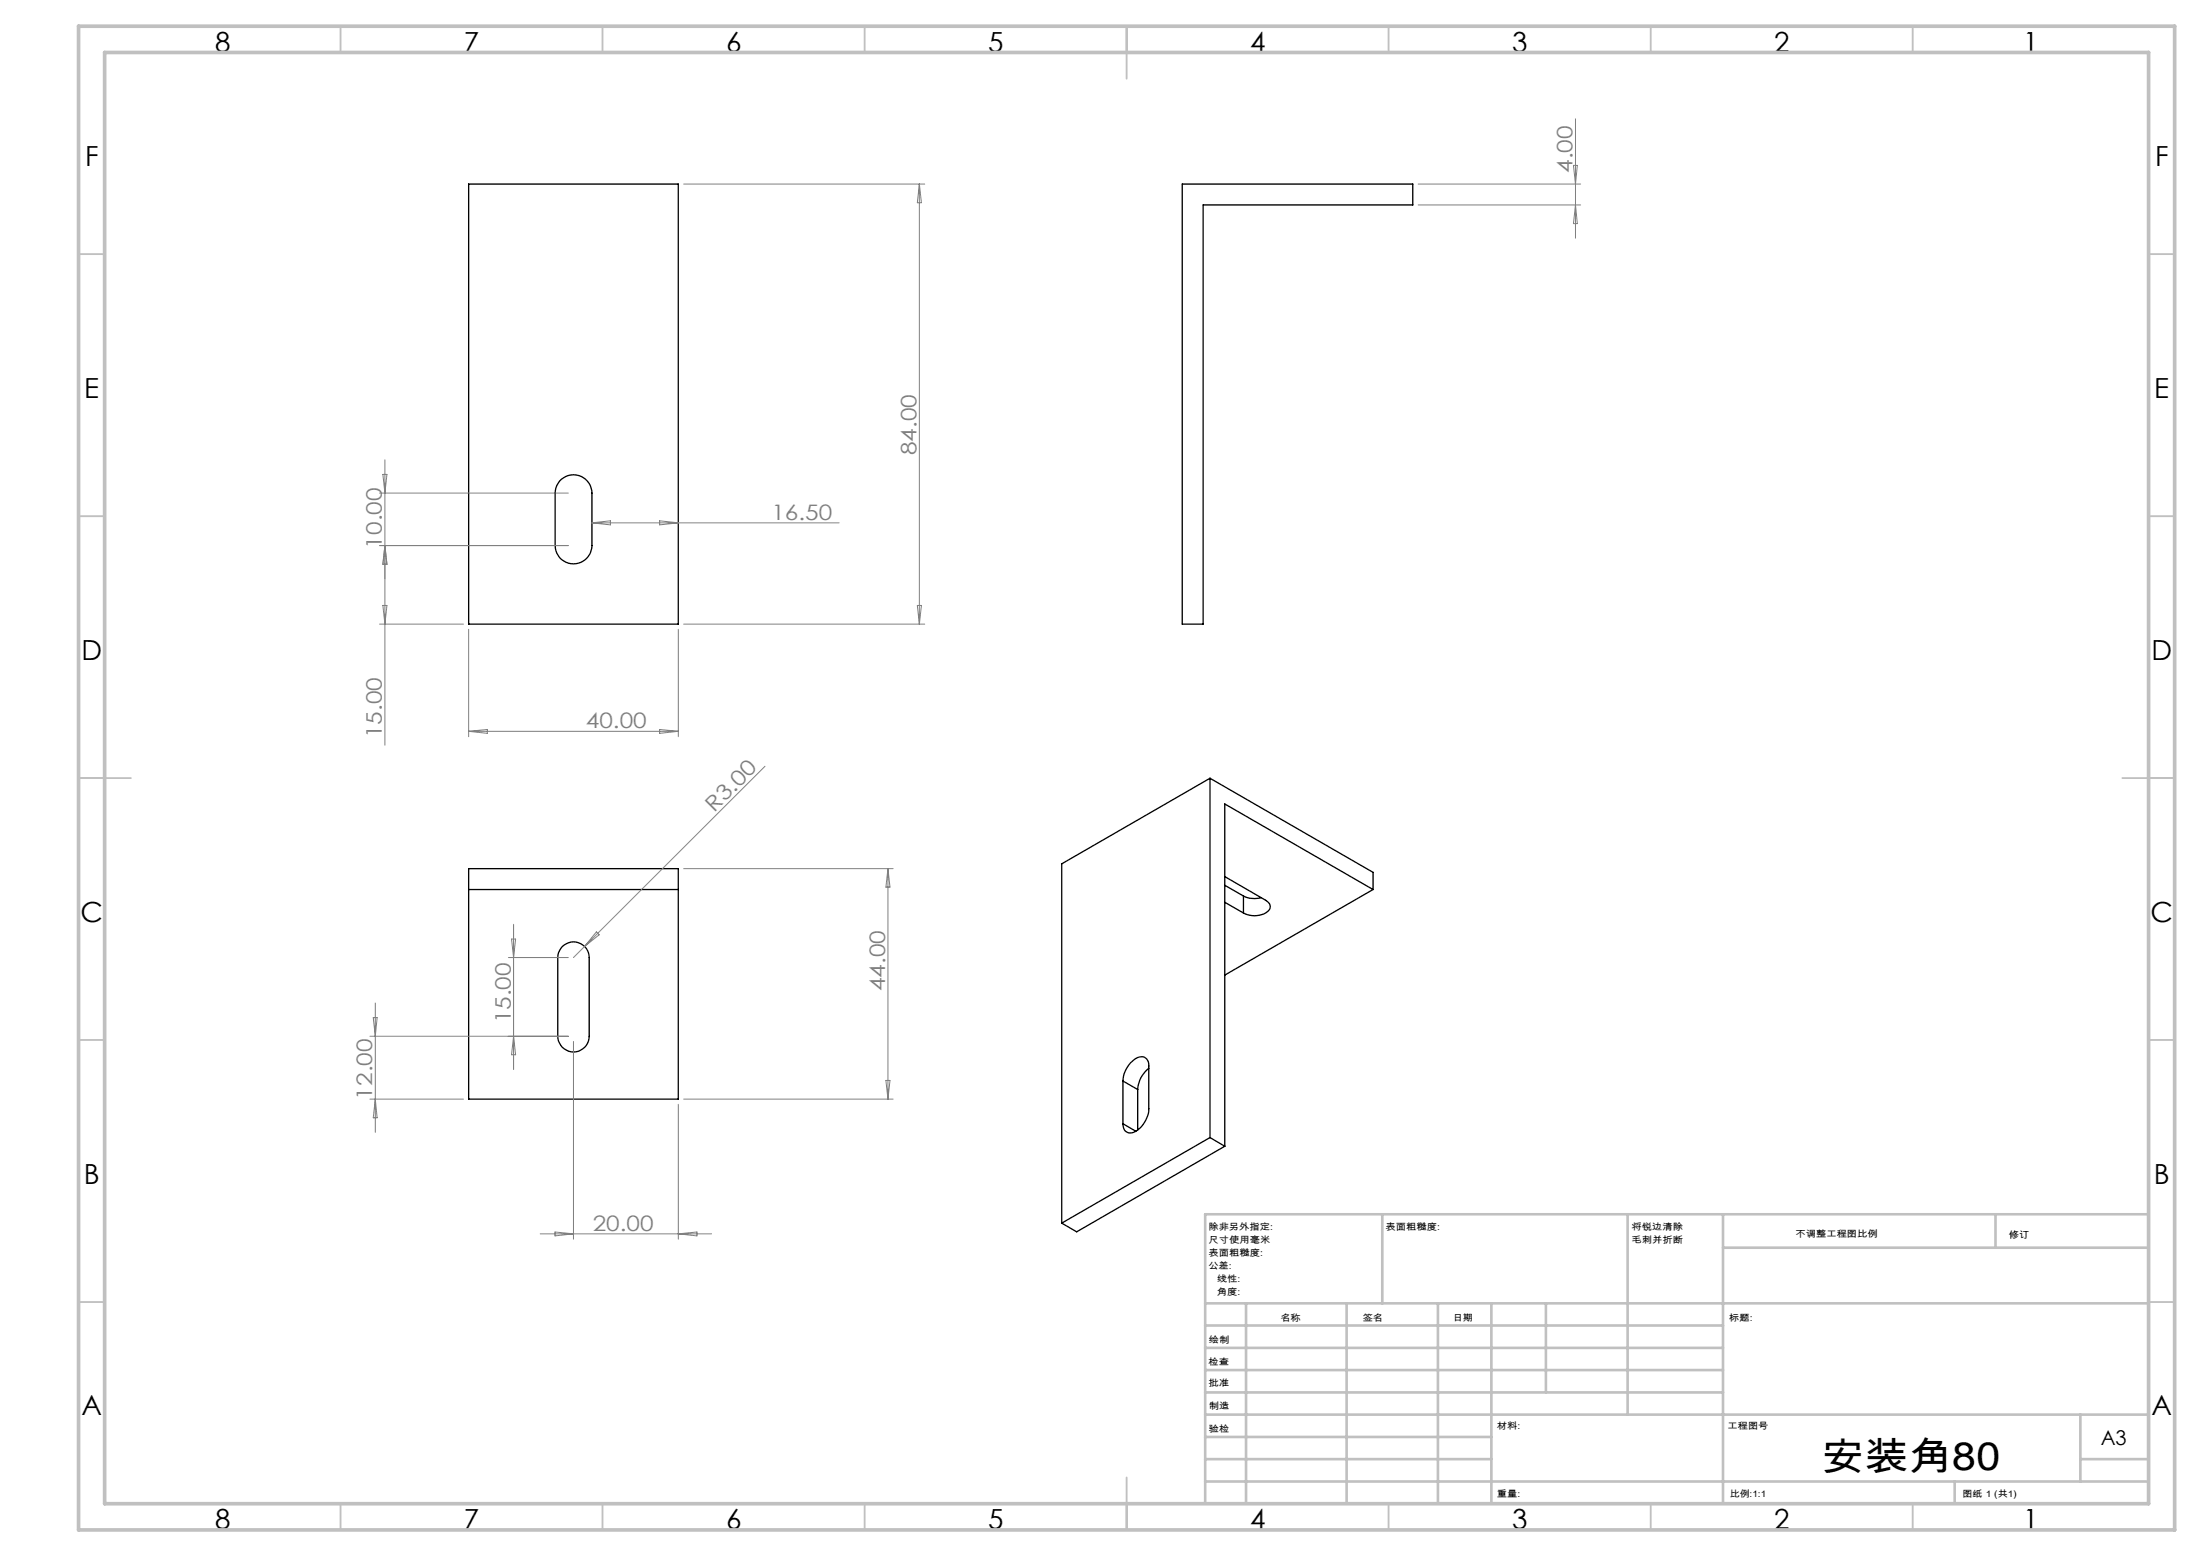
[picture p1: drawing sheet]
<svg xmlns="http://www.w3.org/2000/svg" width="420mm" height="297mm" viewBox="0 0 420 297" stroke-linecap="round" stroke-linejoin="round" font-family="sans-serif">
<g fill="none" stroke="#000" stroke-width=".25">
<path d="M89.4 35.1h40v84h-40zM225.6 35.1h44v4h-40v80h-4zM107.1 91.5a3.5 3.5 0 0 1 3.8-.6 3.5 3.5 0 0 1 2.1 3.2v10a3.5 3.5 0 0 1-3.6 3.5 3.5 3.5 0 0 1-3.5-3.5v-10a3.6 3.6 0 0 1 1.2-2.6zM230.9 148.6l-28.3 16.3v68.6M230.9 148.6v68.5M230.9 148.6l31.1 17.9v3.3M89.4 165.8h40v44h-40zM89.4 169.8h40M233.7 167.3l7.8 4.5a1.28 1.28 0 0 1 .9 1.3 1.28 1.28 0 0 1-.9 1.2 4.5 4.5 0 0 1-4.2 0M233.7 172.2l3.6 2.1M233.7 169l3.6 2M237.3 171a4.9 4.9 0 0 0 3.4 .3"/>
<path d="M237.3 171v3.3M262 169.8l-28.3-16.3v65.3M262 169.8l-28.3 16.3M107.3 180.7a3 3 0 0 1 3.3-.7 3 3 0 0 1 1.8 2.8v15a3 3 0 0 1-3 3 3 3 0 0 1-3-3v-15a2.94 2.94 0 0 1 .9-2.1zM214.3 206.3a5.2 5.2 0 0 1 3.2-4.5 1.45 1.45 0 0 1 1.7 1.7v8.1a5.2 5.2 0 0 1-3.1 4.6 1.46 1.46 0 0 1-1.8-1.7M214.3 206.3v8.2M214.3 206.3l2.8 1.7M214.3 214.5l2.4 1.4M217.1 208v7.7M219.2 203.9a5.5 5.5 0 0 0-2.1 4.1M230.9 217.1l-28.3 16.4M230.9 217.1l2.8 1.7"/>
<path d="M233.7 218.8l-28.2 16.3-2.9-1.6"/>
</g>
<g fill="none" stroke="#808080" stroke-width=".19">
<path d="M130.5 35.1h46M175.4 35.1v84M175.4 35.1l.4 3.6h-.8zM270.6 39.1h31M270.6 35.1h31M300.2 31.6h.8l-.4 3.5zM300.6 22.7v22.8M300.6 39.1l.4 3.6h-.8zM72.4 94.1h36M73.1 90.6h.7l-.4 3.5zM73.4 87.8v54.4M113 99.8h47.1"/>
<path d="M113 99.8l3.5-.4v.8zM125.9 99.4l3.5 .4-3.5 .4zM72.4 119.1h16M73.1 115.6h.7l-.4 3.5zM73.4 104.1l.4 3.6h-.7zM108.4 104.1h-36M130.5 119.1h46M175 115.6h.8l-.4 3.5zM89.4 120.1v20.5M89.4 139.6h40M89.4 139.6l3.6-.4v.8zM125.9 139.2l3.5 .4-3.5 .4z"/>
<path d="M129.4 120.1v20.5M146 146.3l-36.6 36.5M97.6 179.2h.8l-.4 3.6zM98 176.4v27.7M113.8 177.9l.5 .5-2.8 2.3zM130.5 165.8h39.9M169.4 165.8v44M169.4 165.8l.4 3.5h-.7zM70.6 197.8h37.8M71.2 194.2h.8l-.4 3.6zM71.6 191.4v24.7M97 182.8h11.4"/>
<path d="M98 197.8l.4 3.5h-.8zM109.4 198.8v37.7M70.6 209.8h17.8M71.6 209.8l.4 3.6h-.8zM129.4 210.8v25.7M130.5 209.8h39.9M169.1 206.2h.7l-.4 3.6zM103.1 235.5h32.7M105.9 235.2l3.5 .3-3.5 .4zM129.4 235.5l3.6-.3v.7z"/>
</g>
<g fill="none" stroke="#c0c0c0" stroke-width=".35">
<path d="M65 5v5M115 5v5M165 5v5M215 5v10M265 5v5M315 5v5M365 5v5M15 48.5h5M410 48.5h5M15 98.5h5M410 98.5h5M15 148.5h10"/>
<path d="M405 148.5h10M15 198.5h5M410 198.5h5M15 248.5h5M410 248.5h5M65 287v5M115 287v5M165 287v5M215 282v10M265 287v5M315 287v5M365 287v5"/>
</g>
<g fill="none" stroke="#c0c0c0" stroke-width=".5">
<path d="M263.8 231.8v17M310.6 231.8v38.2M328.8 231.8v55.2M328.8 238.2h81.2M380.8 231.8v6.4M410 231.8h-180v55.2M230 248.8h180M230 257.3h98.8M230 253h98.8M237.8 248.8v38.2M257 248.8v38.2M274.4 248.8v38.2"/>
<path d="M284.6 248.8v38.2M295 248.8v17M230 265.8h98.8M230 261.5h98.8M230 278.5h54.6M230 274.3h54.6M230 270h180M397 278.5h13M397 270v12.8M230 282.8h180M373 282.8v4.2"/>
</g>
<path d="M15 5h400v287h-400zM20 10h390v277h-390z" fill="none" stroke="#c0c0c0" stroke-width=".7"/>
<text font-size="7.4" x="347.5" y="280.5">安装角80</text>
<g font-size="5.3">
<text x="41" y="9.9">8</text>
<text x="88.5" y="9.9">7</text>
<text x="138.5" y="9.9">6</text>
<text x="188.5" y="9.9">5</text>
<text x="238.5" y="9.9">4</text>
<text x="288.5" y="9.9">3</text>
<text x="338.5" y="9.9">2</text>
<text x="386" y="9.9">1</text>
<text x="16.2" y="31.7">F</text>
<text x="411.2" y="31.7">F</text>
<text x="16.1" y="75.9">E</text>
<text x="411.1" y="75.9">E</text>
<text x="15.5" y="125.9">D</text>
<text x="410.5" y="125.9">D</text>
<text x="15.4" y="175.9">C</text>
<text x="410.4" y="175.9">C</text>
<text x="16" y="225.9">B</text>
<text x="411" y="225.9">B</text>
<text x="15.5" y="270.2">A</text>
<text x="410.5" y="270.2">A</text>
<text x="41" y="291.9">8</text>
<text x="88.5" y="291.9">7</text>
<text x="138.5" y="291.9">6</text>
<text x="188.5" y="291.9">5</text>
<text x="238.5" y="291.9">4</text>
<text x="288.5" y="291.9">3</text>
<text x="338.5" y="291.9">2</text>
<text x="386" y="291.9">1</text>
</g>
<g font-size="4.1" fill="#808080">
<text x="300.1" y="33" transform="rotate(-90 300.1 33)">4.00</text>
<text x="174.9" y="86.9" transform="rotate(-90 174.9 86.9)">84.00</text>
<text x="147.2" y="99.2">16.50</text>
<text x="72.9" y="104.7" transform="rotate(-90 72.9 104.7)">10.00</text>
<text x="72.9" y="140.9" transform="rotate(-90 72.9 140.9)">15.00</text>
<text x="111.8" y="139">40.00</text>
<text x="136.3" y="155.1" transform="rotate(-45 136.3 155.1)">R3.00</text>
<text x="168.9" y="189.2" transform="rotate(-90 168.9 189.2)">44.00</text>
<text x="97.4" y="195.3" transform="rotate(-90 97.4 195.3)">15.00</text>
<text x="71" y="209.9" transform="rotate(-90 71 209.9)">12.00</text>
<text x="113.1" y="234.9">20.00</text>
</g>
<text font-size="3.9" x="400.9" y="275.8">A3</text>
<g font-size="1.7">
<text x="230.6" y="234.8">除非另外指定:</text>
<text x="230.6" y="237.3">尺寸使用毫米</text>
<text x="230.6" y="239.8">表面粗糙度:</text>
<text x="264.4" y="234.8">表面粗糙度:</text>
<text x="311.3" y="234.7">将锐边清除</text>
<text x="311.3" y="237.2">毛刺并折断</text>
<text x="342.6" y="236.2">不调整工程图比例</text>
<text x="383.3" y="236.4">修订</text>
<text x="230.6" y="242.3">公差:</text>
<text x="232.2" y="244.8">线性:</text>
<text x="232.2" y="247.3">角度:</text>
<text x="230.7" y="256.3">绘制</text>
<text x="244.3" y="252.2">名称</text>
<text x="260" y="252.1">签名</text>
<text x="277.2" y="252.1">日期</text>
<text x="330" y="252.1">标题:</text>
<text x="230.6" y="260.5">检查</text>
<text x="230.6" y="264.5">批准</text>
<text x="230.7" y="269">制造</text>
<text x="230.7" y="273.3">验检</text>
<text x="285.6" y="272.7">材料:</text>
<text x="329.6" y="272.7">工程图号</text>
<text x="285.6" y="285.7">重量:</text>
<text x="330.1" y="285.8">比例:1:1</text>
<text x="374.5" y="285.8">图纸 1 (共1)</text>
</g>
</svg>
